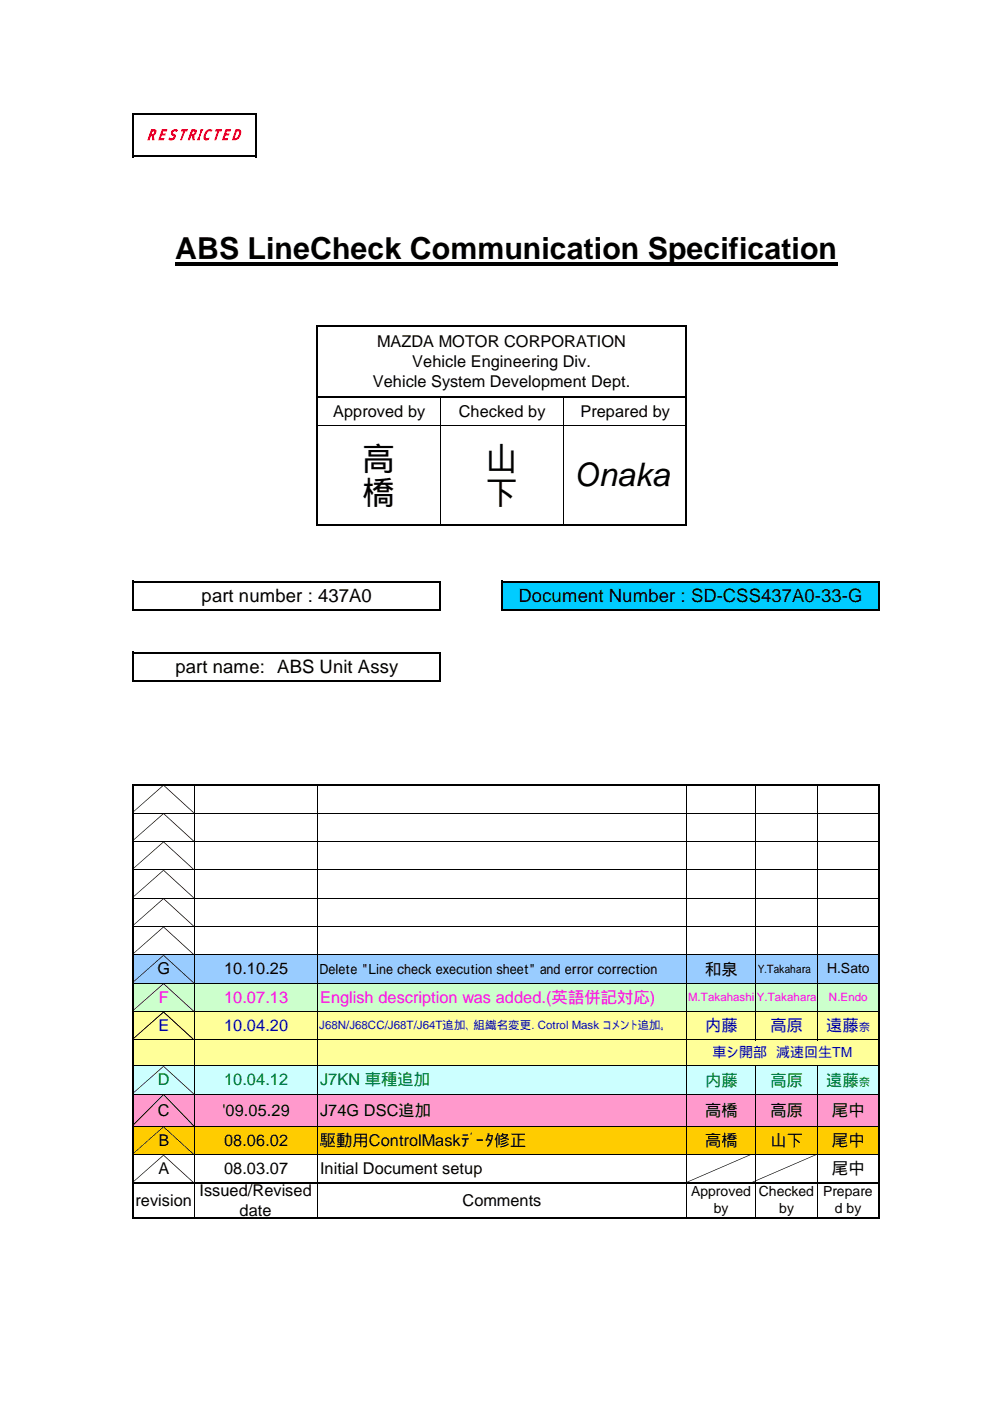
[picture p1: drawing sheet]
<svg xmlns="http://www.w3.org/2000/svg" width="210mm" height="297mm" viewBox="0 0 210 297" stroke-linecap="round" stroke-linejoin="round" font-family="sans-serif">
<path d="M106.3 123.3h80v6.1h-80z" fill="#0cf"/>
<g fill="#fff">
<path d="M186.3 123.3h13v6.1h-13z"/>
<path d="M15.2 129.3h184.1v9.1h-184.1z"/>
<path d="M15.2 138.3h13v6.1h-13z"/>
<path d="M93.3 138.3h106v6.1h-106z"/>
<path d="M15.2 144.4h184.1v58.1h-184.1z"/>
<path d="M15.2 202.4h13v6.1h-13z"/>
</g>
<path d="M28.1 202.4h158.2v6.1h-158.2z" fill="#9cf"/>
<g fill="#fff">
<path d="M186.3 202.4h13v6.1h-13z"/>
<path d="M15.2 208.4h13v6.1h-13z"/>
</g>
<path d="M28.1 208.4h158.2v6.1h-158.2z" fill="#cfc"/>
<g fill="#fff">
<path d="M186.3 208.4h13v6.1h-13z"/>
<path d="M15.2 214.5h13v11.5h-13z"/>
</g>
<path d="M28.1 214.5h158.2v11.5h-158.2z" fill="#ff9"/>
<g fill="#fff">
<path d="M186.3 214.5h13v11.5h-13z"/>
<path d="M15.2 226h13v6h-13z"/>
</g>
<path d="M28.1 226h158.2v6h-158.2z" fill="#cff"/>
<g fill="#fff">
<path d="M186.3 226h13v6h-13z"/>
<path d="M15.2 232h13v6.8h-13z"/>
</g>
<path d="M28.1 232h158.2v6.8h-158.2z" fill="#f9c"/>
<g fill="#fff">
<path d="M186.3 232h13v6.8h-13z"/>
<path d="M15.2 238.8h13v6.1h-13z"/>
</g>
<path d="M28.1 238.8h158.2v6.1h-158.2z" fill="#fc0"/>
<g fill="#fff">
<path d="M186.3 238.8h13v6.1h-13z"/>
<path d="M15.2 244.8h26v6.1h-26z"/>
<path d="M145.5 244.8h53.8v6.1h-53.8z"/>
<path d="M15.2 250.8h13v7.4h-13z"/>
<path d="M186.3 250.8h13v7.4h-13z"/>
<path d="M15.2 258.1h184.1v6.1h-184.1z"/>
</g>
<g fill="#000">
<path d="M37.1 55.7h140.4v.6h-140.4zM28 172.3l6.6-5.9 .1 .1-6.6 5.9zM28 184.3l6.6-5.9 .1 .2-6.6 5.8zM28 178.3l6.6-5.9 .1 .1-6.6 5.9zM34.7 166.4l6.4 5.9-.1 .1-6.4-5.9zM34.7 178.4l6.4 5.9-.1 .1-6.4-5.8zM34.7 172.4l6.4 5.9-.1 .1-6.4-5.9zM28 202.3l6.6-5.8 .1 .1-6.6 5.8zM28 196.3l6.6-5.8 .1 .1-6.6 5.8zM28 190.3l6.6-5.9 .1 .2-6.6 5.8zM34.7 196.5l6.4 5.8-.1 .1-6.4-5.8zM34.7 190.5l6.4 5.8-.1 .1-6.4-5.8z"/>
<path d="M34.7 184.4l6.4 5.9-.1 .1-6.4-5.8zM28 220.3l6.6-5.8 .1 .1-6.6 5.9zM28 214.3l6.6-5.8 .1 .1-6.6 5.9zM28 208.3l6.6-5.8 .1 .1-6.6 5.8zM34.7 214.5l6.4 5.8-.1 .2-6.4-5.9zM34.7 208.5l6.4 5.8-.1 .2-6.4-5.9zM34.7 202.5l6.4 5.8-.1 .1-6.4-5.8zM28 244.7l6.6-5.9 .1 .2-6.6 5.8zM28 238.7l6.6-6.7 .1 .1-6.6 6.7zM28 231.9l6.6-5.9 .1 .1-6.6 5.9zM34.7 238.8l6.4 5.9-.1 .1-6.4-5.8zM34.6 232.1l.1-.1 6.4 6.7-.1 .1z"/>
<path d="M34.7 226l6.4 5.9-.1 .1-6.4-5.9zM28 250.7l6.6-5.8 .1 .1-6.6 5.8zM34.7 244.9l6.4 5.8-.1 .1-6.4-5.8zM145.4 250.7l13.9-6v.1l-13.9 6zM159.3 250.7l13.8-6 .1 .1-13.9 6z"/>
</g>
<g fill="none" stroke="#000" stroke-width=".42">
<path d="M28.1 23.9v9.5M28.3 24.1h26.1M28.3 33.1h26.1M54.2 24.3v9.1M67.2 69v42.5M67.4 69.2h78.3M145.5 69.4v42.1M67.4 84.2h78.3M67.4 111.3h78.3M28.1 123.1v6.4M28.1 138.1v6.5M28.3 123.3h65.2"/>
<path d="M28.3 129.3h65.2M28.3 138.3h65.2M93.3 123.5v6M93.3 138.6v6M106.3 123.1v6.4M106.6 123.3h79.9M106.6 129.3h79.9M186.3 123.5v6M28.3 144.4h65.2M28.1 166.2v92.2M28.3 166.4h158.2M186.3 166.6v91.8"/>
<path d="M28.3 250.8h158.2M28.3 258.1h158.2"/>
</g>
<g fill="none" stroke="#000" stroke-width=".21">
<path d="M67.4 90.3h77.8M93.3 84.5v26.6M119.4 84.5v26.6M28.3 172.4h157.8M28.3 178.4h157.8M41.2 166.6v84M67.2 166.6v84M145.5 166.6v84M160.2 166.6v54M173.2 166.6v54M28.3 184.4h157.8M28.3 190.4h157.8"/>
<path d="M28.3 196.4h157.8M28.3 202.5h157.8M28.3 208.5h157.8M28.3 214.5h157.8M28.3 220.5h157.8M28.3 226h157.8M28.3 232h157.8M28.3 238.8h157.8M160.2 226.1v24.5M173.2 226.1v24.5M28.3 244.8h157.8M41.2 251v6.9"/>
<path d="M67.2 251v6.9M145.5 251v6.9M160.2 251v6.9M173.2 251v6.9"/>
</g>
<path d="M84.8 91.7h6.6v4.6h-6.6z" fill="#fff"/>
<path d="M28 220.3l6.6-5.8 .1 .1-6.6 5.9zM34.7 214.5l6.4 5.8-.1 .2-6.4-5.9zM28 238.7l6.6-6.7 .1 .1-6.6 6.7zM34.6 232.1l.1-.1 6.4 6.7-.1 .1z" fill="#000"/>
<g font-size="6.9">
<text x="76.8" y="99.6">高</text>
<text x="102.9" y="99.6">山</text>
<text x="76.8" y="106.8">橋</text>
<text x="102.9" y="106.8">下</text>
<text x="121.6" y="103.1">Onaka</text>
</g>
<text font-size="6.4" x="37.1" y="55">ABS LineCheck Communication Specification</text>
<g font-size="3.9">
<text x="42.8" y="127.6">part number : 437A0</text>
<text x="109.9" y="127.6">Document Number : SD-CSS437A0-33-G</text>
<text x="37.2" y="142.7">part name: ABS Unit Assy</text>
</g>
<g font-size="3.5">
<text x="80" y="73.7">MAZDA MOTOR CORPORATION</text>
<text x="87.4" y="77.9">Vehicle Engineering Div.</text>
<text x="79" y="82">Vehicle System Development Dept.</text>
<text x="70.6" y="88.4">Approved by</text>
<text x="97.3" y="88.4">Checked by</text>
<text x="123.1" y="88.4">Prepared by</text>
<text x="33.4" y="206.6">G</text>
<text x="47.5" y="206.6">10.10.25</text>
<text x="149.5" y="206.6">和泉</text>
<text x="33.5" y="236.5">C</text>
<text x="47.2" y="236.5">'09.05.29</text>
<text x="67.9" y="236.5">J74G DSC追加</text>
<text x="149.5" y="236.6">高橋</text>
<text x="163.4" y="236.6">高原</text>
<text x="176.4" y="236.6">尾中</text>
<text x="33.6" y="243">B</text>
<text x="47.5" y="243">08.06.02</text>
<text x="67.8" y="243">駆動用ControlMaskﾃﾞｰﾀ修正</text>
<text x="149.5" y="243">高橋</text>
<text x="163.4" y="243">山下</text>
<text x="176.4" y="243">尾中</text>
<text x="33.6" y="249">A</text>
<text x="47.5" y="249">08.03.07</text>
<text x="67.9" y="249">Initial Document setup</text>
<text x="176.4" y="249">尾中</text>
<text x="28.7" y="255.6">revision</text>
<text x="42.3" y="253.5">Issued/Revised</text>
<text x="50.8" y="257.7">date</text>
<text x="98.1" y="255.6">Comments</text>
</g>
<g font-size="3.5" fill="#f0f">
<text x="33.7" y="212.6">F</text>
<text x="47.5" y="212.6">10.07.13</text>
<text x="67.9" y="212.6">English description was added.(英語併記対応)</text>
</g>
<g font-size="3.5" fill="#00f">
<text x="33.6" y="218.6">E</text>
<text x="47.5" y="218.6">10.04.20</text>
<text x="149.5" y="218.7">内藤</text>
<text x="163.4" y="218.7">高原</text>
<text x="175.2" y="218.7">遠藤</text>
</g>
<g font-size="3.5" fill="#008000">
<text x="33.5" y="230.1">D</text>
<text x="47.5" y="230.1">10.04.12</text>
<text x="67.9" y="230.1">J7KN 車種追加</text>
<text x="149.5" y="230.2">内藤</text>
<text x="163.4" y="230.2">高原</text>
<text x="175.2" y="230.2">遠藤</text>
</g>
<text font-size="3.1" fill="#f00" x="30.8" y="29.6">ＲＥＳＴＲＩＣＴＥＤ</text>
<g font-size="3">
<text x="80.4" y="206.5">ne chec</text>
<text x="95.2" y="206.5">ecu</text>
<text x="106.6" y="206.5">hee</text>
<text x="121.2" y="206.5">rr</text>
<text x="129.7" y="206.5">rrec</text>
<text x="175.3" y="206.4">H.Sato</text>
<text x="146.5" y="253.6">Approved</text>
<text x="151.3" y="257.3">by</text>
<text x="160.9" y="253.6">Checked</text>
<text x="165.2" y="257.3">by</text>
<text x="174.5" y="253.6">Prepare</text>
<text x="177" y="257.3">d by</text>
</g>
<text font-size="3" fill="#00f" x="151.1" y="224.2">車シ開部 減速回生TM</text>
<g font-size="2.4" fill="#f0f">
<text x="145.9" y="212.3">M.Takahashi</text>
<text x="160.5" y="212.3">Y.Takahara</text>
<text x="175.8" y="212.3">N.Endo</text>
</g>
<g font-size="2.4" fill="#00f">
<text x="67.7" y="218.3">J68N/J68CC/J68T/J64T追加、組織名変更. Cotrol Mask コメント追加。</text>
<text x="182.1" y="218.7">奈</text>
</g>
<text font-size="2.4" fill="#008000" x="182.1" y="230.2">奈</text>
</svg>
